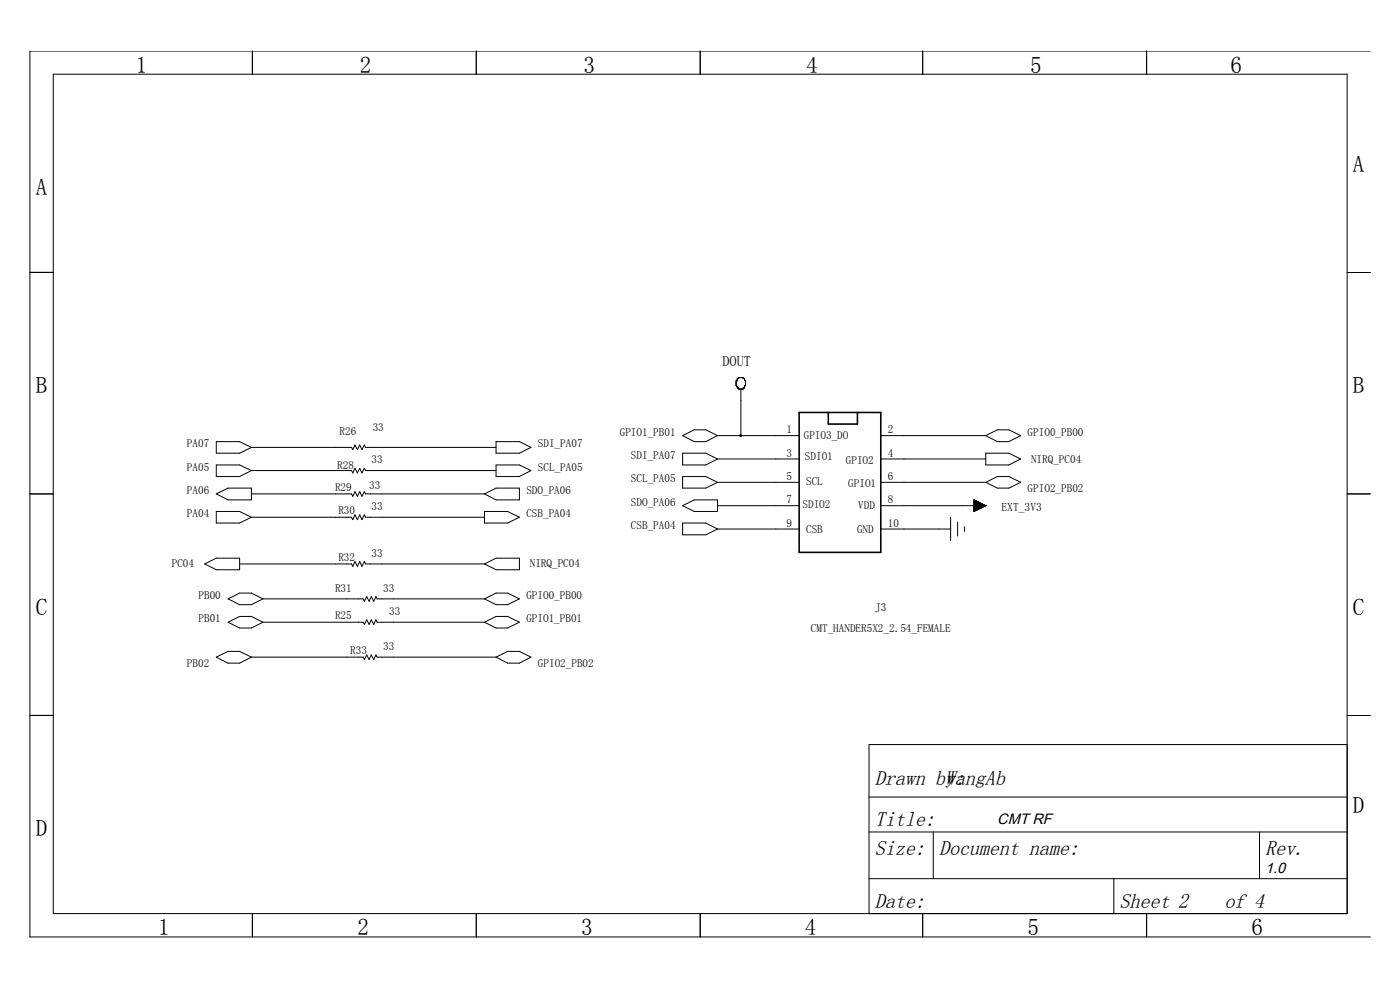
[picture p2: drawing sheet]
<svg xmlns="http://www.w3.org/2000/svg" width="297mm" height="210mm" viewBox="0 0 297 210" stroke-linecap="round" stroke-linejoin="round" font-family="sans-serif">
<g fill="none" stroke="#000" stroke-width=".21">
<path d="M11.3 15.7h274.5v178.1h-274.5zM53.5 10.8v4.9M101 10.8v4.9M148.5 10.8v4.9M195.7 10.8v4.9M243.2 10.8v4.9M290.7 10.8h-284.4v187.9h284.4M6.3 57.8h5M285.8 57.8h4.9M45.9 98.6h4.9l2.5 1.2-2.5 1.3h-4.9zM45.9 93.7h4.9l2.5 1.2-2.5 1.2h-4.9zM53.3 94.9h21.3l.2 .5 .5-1 .5 1 .5-1 .5 1 .5-1 .2 .5h27.7"/>
<path d="M53.3 99.8h21.3l.2 .5 .5-1 .5 1 .5-1 .5 1 .5-1 .2 .5h27.7M105.2 98.6h5l2.4 1.2-2.4 1.3h-5zM105.2 93.7h5l2.4 1.2-2.4 1.2h-5zM144.8 96.1h4.9l2.5 1.3-2.5 1.2h-4.9zM144.8 92.4l2.5-1.2h2.4l2.5 1.2-2.5 1.3h-2.4zM152.2 92.4h17.3M152.2 97.4h17.3M156.2 80.8v1l.2 .2v.3h.3M156.4 80.6l-.2 .2M156.7 80.3h-.3v.5h-.2M156.7 80.3v-.2h1v.2M156.7 82.3v.2h1v-.2"/>
<path d="M156.7 82.3l.2 .2M156.9 80.1l-.2 .2M157.2 82.5v9.9M157.4 80.1l.3 .2M157.7 80.3h.2l.2 .5v1M157.7 82.3l-.3 .2M158.1 81.8h-.2v.5h-.2M158.1 81.8l-.2 .2M186.9 92.4h22.2M186.9 97.4h22.2M209.1 96.1h4.9l2.5 1.3-2.5 1.2h-4.9zM209.1 92.4l2.5-1.2h2.4l2.5 1.2-2.5 1.3h-2.4z"/>
<path d="M6.3 104.8h5M43.4 119.6l2.5-1.2h4.9v2.5h-4.9zM45.9 104.8l2.5-1.3h4.9v2.5h-4.9zM45.9 108.5h4.9l2.5 1.2-2.5 1.2h-4.9zM50.8 119.6h23.8l.2 .5 .5-1 .5 1 .5-1 .5 1 .5-1 .2 .5h25.3M53.3 104.8h21.3l.2 .5 .5-1 .5 1 .5-1 .5 1 .5-1 .2 .5h25.3M53.3 109.7h21.3l.2 .5 .5-1 .5 1 .5-1 .5 1 .5-1 .2 .5h25.3M102.8 104.8l2.4-1.3h5v2.5h-5zM102.8 108.5h4.9l2.5 1.2-2.5 1.2h-4.9zM102.8 119.6l2.4-1.2h5v2.5h-5zM144.8 101.1h4.9l2.5 1.2-2.5 1.2h-4.9zM144.8 110.9h4.9l2.5 1.3-2.5 1.2h-4.9z"/>
<path d="M144.8 107.3l2.5-1.3h4.9v2.5h-4.9zM152.2 102.3h17.3M152.2 107.3h17.3M152.2 112.2h17.3M186.9 102.3h22.2M186.9 107.3h22.2M186.9 112.2h14.8M201.7 109.7v5M203.2 110.7v3M204.6 111.7v1M206.6 106l2.5 1.3-2.5 1.2zM206.6 108.5h.1"/>
<path d="M206.6 108.3h.4M206.6 108.2h.6M206.6 108.2h.8M206.6 106.5h.9l.1 1.6h-1M206.6 106.5h1.1l.1 1.4h-1.2M206.6 107.9h1.4M206.6 107.8h1.6M206.6 107.6h1.8M206.6 107.6h2M206.6 107.4h2.2M206.6 107.3h2.4M206.6 107.2h2.3v.1"/>
<path d="M206.6 107.1h2.1v.3M206.6 107h1.9v.6M206.6 106.9h1.7v.7M206.6 106.8h1.5v1M206.6 106.7h1.3v1.2M206.6 106.4h.7v1.8M206.6 106.2h.5v2M206.6 106.2h.3v2.1M206.6 106.1l.1 2.4M206.8 106.1v2.3M207 106.2v2.1M207.2 106.3v1.9"/>
<path d="M207.4 106.4v1.7M207.6 106.5v1.5M207.8 106.6v1.3M208 106.7v1.1M208.2 106.8v.9M208.4 106.9v.7M208.6 107v.5M208.8 107.1v.3M209 107.2v.1M209.1 107.3h.1M209.1 102.3l2.5-1.2h2.4l2.5 1.2-2.5 1.2h-2.4zM285.8 104.8h4.9"/>
<path d="M45.9 139.4l2.5-1.2h2.4l2.5 1.2-2.5 1.3h-2.4zM48.4 132l2.4-1.2h2.5l2.5 1.2-2.5 1.2h-2.5zM48.4 127l2.4-1.2h2.5l2.5 1.2-2.5 1.3h-2.5zM53.3 139.4h23.7l.3 .5 .5-1 .5 1 .5-1 .5 1 .4-1 .3 .5h25.2M55.8 132h21.2l.3 .5 .5-1 .5 1 .5-1 .5 1 .4-1 .3 .5h22.8M55.8 127h21.2l.3 .5 .5-.9 .5 .9 .5-.9 .5 .9 .4-.9 .3 .4h22.8M102.8 132l2.4-1.2h2.5l2.5 1.2-2.5 1.2h-2.5zM102.8 127l2.4-1.2h2.5l2.5 1.2-2.5 1.3h-2.5zM105.2 139.4l2.5-1.2h2.5l2.4 1.2-2.4 1.3h-2.5zM6.3 151.8h5M285.8 151.8h4.9M285.8 157.9h-101.4v35.9"/>
<path d="M184.4 169.1h101.4M184.4 176.5h101.4M198 176.5v9.9M267.2 176.5v9.9M53.5 193.8v4.9M101 193.8v4.9M148.5 193.8v4.9M184.4 186.4h101.4M195.7 193.8v4.9M236.3 186.4v7.4M243.2 193.8v4.9"/>
</g>
<path d="M169.5 87.5h17.4v29.7h-17.4zM175.7 87.5v2.5h6.2v-2.5" fill="none" stroke="#000" stroke-width=".34"/>
<circle cx="157.1" cy="92.4" r=".21" fill="#000" stroke="#000" stroke-width=".21"/>
<g font-size="4.9">
<text x="28.8" y="15.4">1</text>
<text x="76.3" y="15.4">2</text>
<text x="123.8" y="15.4">3</text>
<text x="171" y="15.4">4</text>
<text x="218.5" y="15.4">5</text>
<text x="261.1" y="15.4">6</text>
<text x="7.6" y="41.4">A</text>
<text x="287" y="36.4">A</text>
<text x="7.6" y="83.4">B</text>
<text x="287" y="83.4">B</text>
<text x="7.6" y="130.4">C</text>
<text x="287" y="130.4">C</text>
<text x="287" y="172.4">D</text>
<text x="7.6" y="177.4">D</text>
<text x="33.5" y="198.4">1</text>
<text x="75.8" y="198.4">2</text>
<text x="123.3" y="198.4">3</text>
<text x="170.8" y="198.4">4</text>
<text x="218" y="198.4">5</text>
<text x="265.5" y="198.4">6</text>
</g>
<g font-size="4.4">
<text x="185.6" y="166.6">Drawn by:</text>
<text x="200.4" y="166.6">WangAb</text>
<text x="185.6" y="175.3">Title:</text>
<text x="185.6" y="181.4">Size:</text>
<text x="199.2" y="181.4">Document name:</text>
<text x="268.4" y="181.4">Rev.</text>
<text x="185.6" y="192.6">Date:</text>
<text x="237.5" y="192.6">Sheet 2</text>
<text x="259.8" y="192.6">of 4</text>
</g>
<g font-size="3.2">
<text x="211.6" y="174.7">CMT RF</text>
<text x="268.4" y="185.2">1.0</text>
</g>
<text font-size="3" x="153.2" y="77.6">DOUT</text>
<text font-size="2.5" x="212.5" y="108.5">EXT_3V3</text>
<g font-size="2.4">
<text x="39.7" y="94.9">PA07</text>
<text x="72" y="92.2">R26</text>
<text x="79.1" y="91.4">33</text>
<text x="114.1" y="94.9">SDI_PA07</text>
<text x="131.5" y="92.4">GPIO1_PB01</text>
<text x="166.9" y="91.9">1</text>
<text x="170.5" y="93.2">GPIO3_DO</text>
<text x="188.3" y="91.9">2</text>
<text x="218" y="92.4">GPIO0_PB00</text>
<text x="39.7" y="99.8">PA05</text>
<text x="71.5" y="99.4">R28</text>
<text x="78.8" y="98.1">33</text>
<text x="114.1" y="99.8">SCL_PA05</text>
<text x="133.9" y="97.4">SDI_PA07</text>
<text x="166.9" y="96.9">3</text>
<text x="166.9" y="101.8">5</text>
<text x="170.8" y="97.7">SDIO1</text>
<text x="179.4" y="98.4">GPIO2</text>
<text x="188.3" y="101.8">6</text>
<text x="188.3" y="96.9">4</text>
<text x="218.7" y="98.1">NIRQ_PC04</text>
<text x="39.7" y="104.8">PA06</text>
<text x="71.1" y="104.1">R29</text>
<text x="78.3" y="103.8">33</text>
<text x="111.7" y="104.8">SDO_PA06</text>
<text x="133.9" y="102.3">SCL_PA05</text>
<text x="133.9" y="107.3">SDO_PA06</text>
<text x="166.9" y="106.8">7</text>
<text x="170.3" y="107.8">SDIO2</text>
<text x="171" y="102.8">SCL</text>
<text x="180" y="103.3">GPIO1</text>
<text x="188.3" y="106.8">8</text>
<text x="218" y="104.3">GPIO2_PB02</text>
<text x="39.7" y="109.7">PA04</text>
<text x="71.8" y="109">R30</text>
<text x="78.8" y="108.2">33</text>
<text x="111.7" y="109.7">CSB_PA04</text>
<text x="133.9" y="112.2">CSB_PA04</text>
<text x="166.9" y="111.7">9</text>
<text x="171" y="113">CSB</text>
<text x="181.8" y="113">GND</text>
<text x="182.1" y="108">VDD</text>
<text x="188.3" y="111.7">10</text>
<text x="71.8" y="118.9">R32</text>
<text x="78.8" y="118.1">33</text>
<text x="36.4" y="120.3">PC04</text>
<text x="71.1" y="125.6">R31</text>
<text x="81.3" y="125.6">33</text>
<text x="112.4" y="120.3">NIRQ_PC04</text>
<text x="42.1" y="132">PB01</text>
<text x="42.1" y="127">PB00</text>
<text x="71.1" y="131.3">R25</text>
<text x="82.5" y="130.5">33</text>
<text x="111.7" y="132">GPIO1_PB01</text>
<text x="111.7" y="127">GPIO0_PB00</text>
<text x="185.7" y="129.5">J3</text>
<text x="81.3" y="137.9">33</text>
<text x="172" y="134">CMT_HANDER5X2_2.54_FEMALE</text>
<text x="39.7" y="141.4">PB02</text>
<text x="74.3" y="138.7">R33</text>
<text x="114.1" y="141.4">GPIO2_PB02</text>
</g>
</svg>
